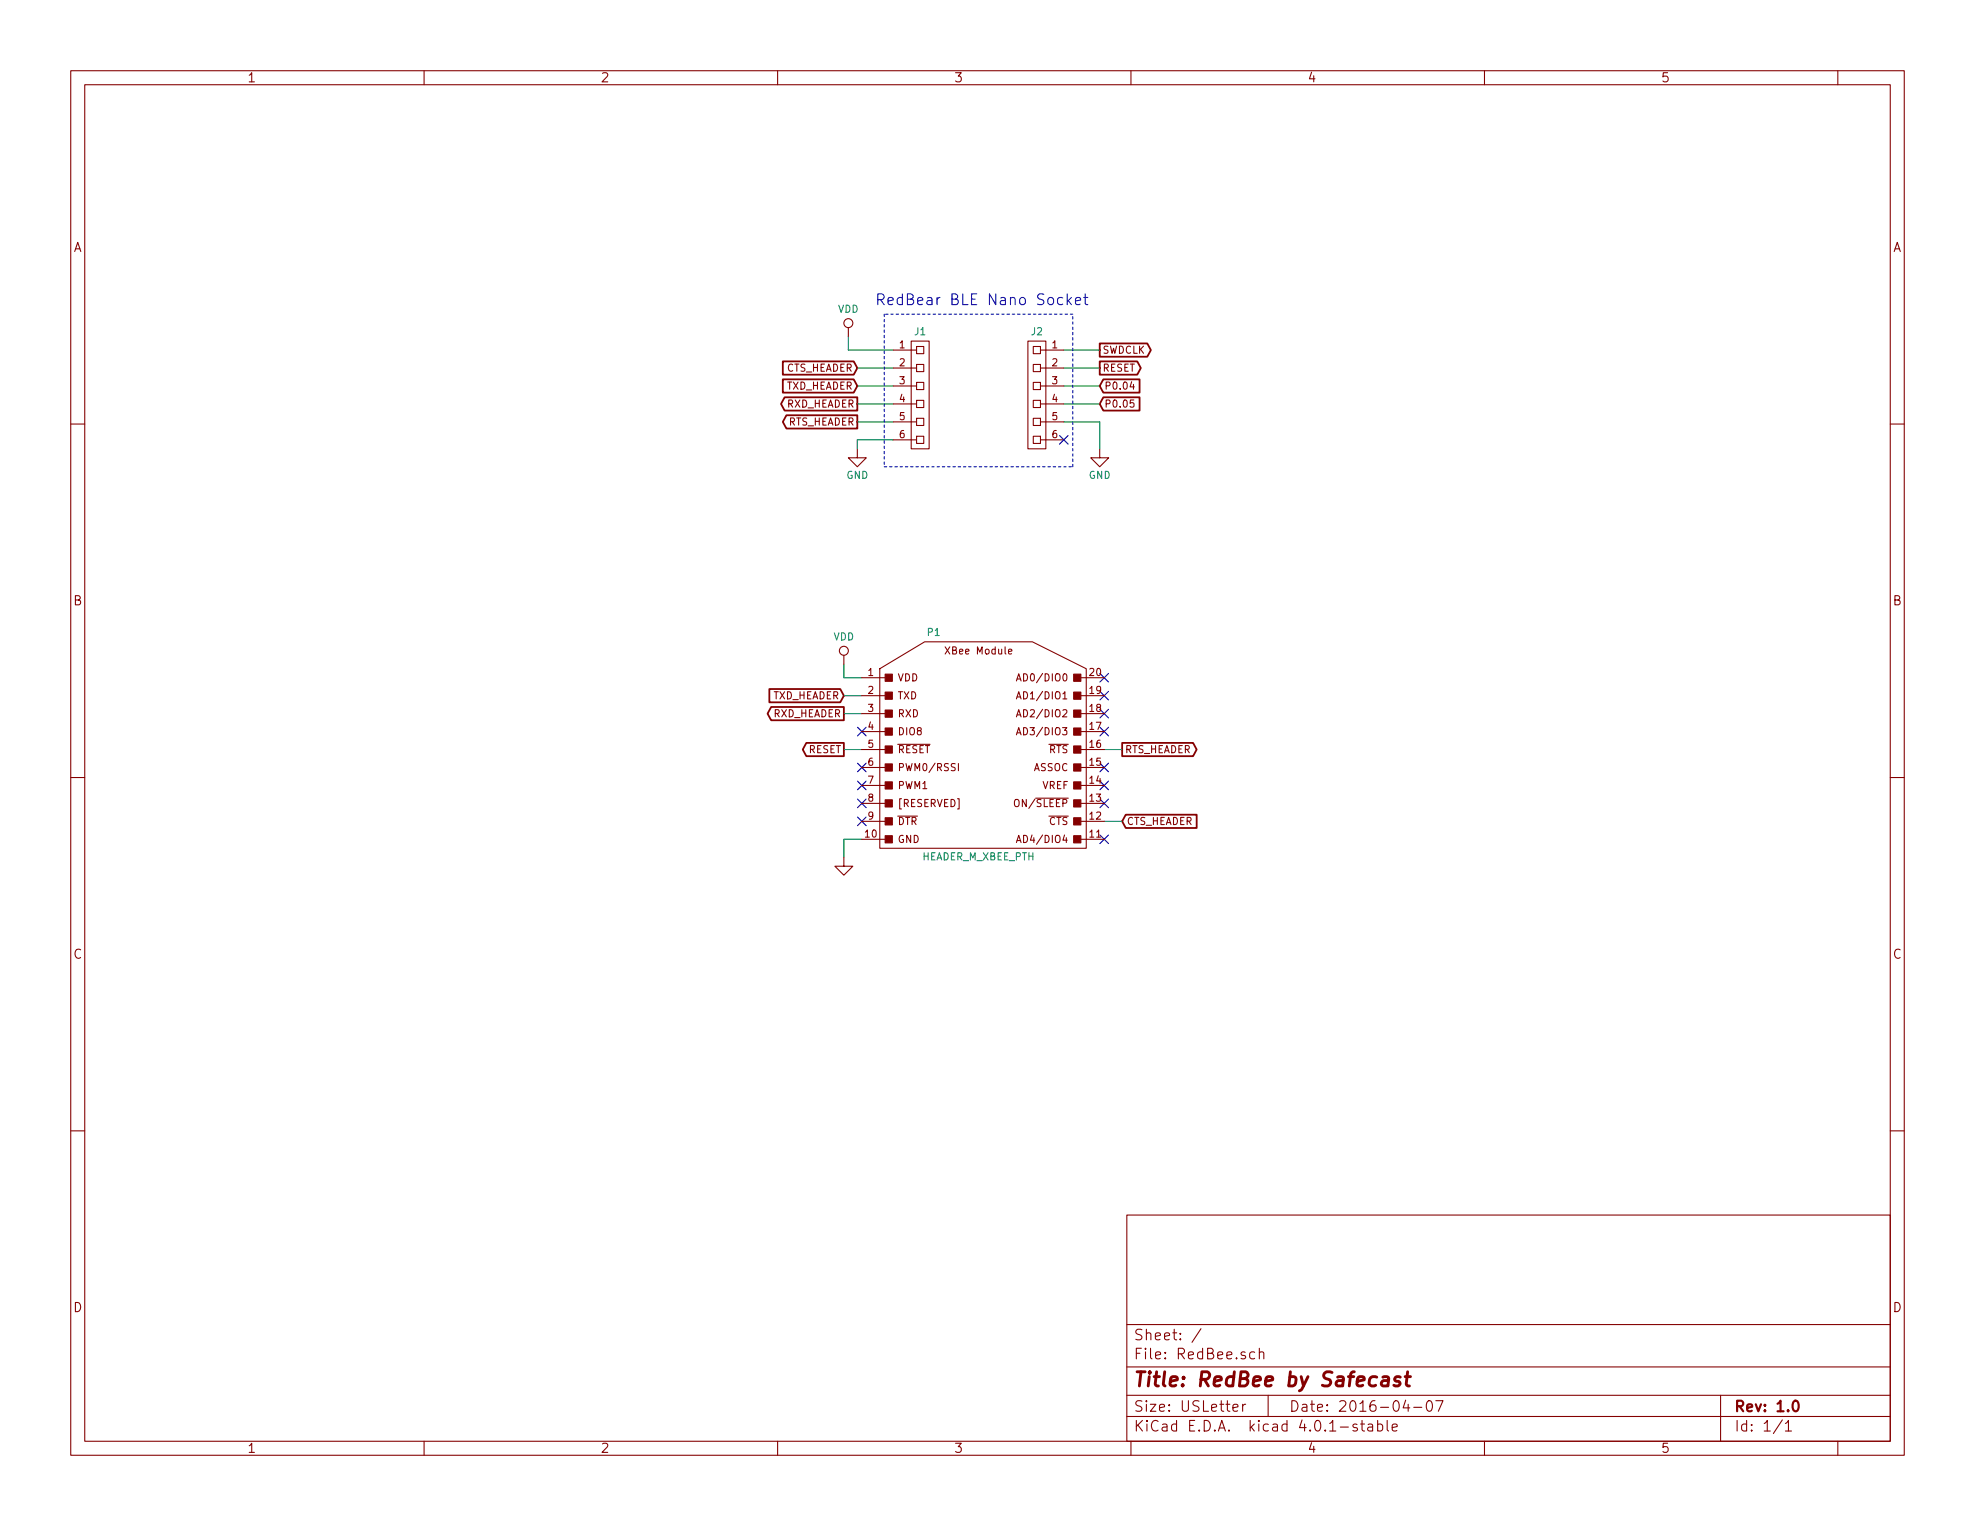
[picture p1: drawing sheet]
<svg xmlns="http://www.w3.org/2000/svg" width="279mm" height="216mm" viewBox="0 0 279 216" stroke-linecap="round" stroke-linejoin="round" font-family="sans-serif">
<g fill="none" stroke="#840000" stroke-width=".15">
<path d="M10 10h259.4v195.9h-259.4zM12 12h255.4v191.9h-255.4zM60 10v2M110 10v2M160 10v2M210 10v2M260 10v2M10 60h2M120 46.4v1.2M126.4 59.7h3.3M126.4 57.2h3.3M126.4 54.6h3.3"/>
<path d="M126.4 52.1h3.3M126.4 49.5h3.3M128.9 48.3h2.5v15.2h-2.5zM129.7 59.2h1v1h-1zM129.7 56.6h1v1.1h-1zM129.7 54.1h1v1h-1zM129.7 51.6h1v1h-1zM129.7 49h1v1h-1zM145.4 48.3h2.6v15.2h-2.6zM146.2 59.2h1v1h-1zM146.2 56.6h1v1.1h-1zM146.2 54.1h1v1h-1z"/>
<path d="M146.2 51.6h1v1h-1zM146.2 49h1v1h-1zM147.2 59.7h3.3M147.2 57.2h3.3M147.2 54.6h3.3M147.2 52.1h3.3M147.2 49.5h3.3M160.1 54l-.2 .7h.6M160.4 56.6h-.5v.5l.1-.1h.4v.5l-.2 .1-.3-.1M267.4 60h2M121.3 63.5v1.3h1.3l-1.3 1.2-1.3-1.2h1.3M126.4 62.2h3.3"/>
<path d="M129.7 61.7h1v1h-1zM146.2 61.7h1v1h-1zM147.2 62.2h3.3M155.6 63.5v1.3h1.2l-1.2 1.2-1.3-1.2h1.3M119.4 92.7v1.3M121.9 98.4h3.3M121.9 95.9h3.3M124.5 94.6l6.3-3.8h15.2l7.7 3.8v25.4h-29.2zM142.7 92.2l.5-.1-.1-.2-.3-.1-.1 .2v.5h.4M150.4 98.9h.5M152.9 98.4h3.3M152.9 95.9h3.3"/>
<path d="M10 110h2M121.9 118.7h3.3M121.9 116.2h3.3M121.9 113.7h3.3M121.9 111.1h3.3M121.9 108.6h3.3M121.9 106h3.3M121.9 103.5h3.3M121.9 101h3.3M127 115.5h2.8M127 105.3h4.6M146.5 112.9h4.6"/>
<path d="M148.4 115.5h2.7M148.4 105.3h2.7M152.9 118.7h3.3M152.9 116.2h3.3M152.9 113.7h3.3M152.9 111.1h3.3M152.9 108.6h3.3M152.9 106h3.3M152.9 103.5h3.3M152.9 101h3.3M267.4 110h2M119.4 121.3v1.3h1.2l-1.2 1.2-1.3-1.2h1.3"/>
<path d="M10 160h2M267.4 160h2M159.4 171.9h108v32h-108zM159.4 197.4h108M159.4 193.4h108M159.4 187.4h108M169.9 188l-1.3 1.9M174.4 199.2l.7-.2v-.2l-.4-.1-.3 .2 .1 .7 .2 .1 .4-.1M175.8 198.7v1M176.2 198.7l-.3 .1-.1 .2M177.5 191.3h-.4l-.3 .2 .1 .6 .2 .2 .4-.1M178.2 191.4a.38 .38 0 0 1 .6 .1v.8"/>
<path d="M178.2 190.8v1.5M179.4 197.4v3M198.9 198.1l-.4 1.1h.9M200 199.1h1.1M202 198.2a.34 .34 0 0 1 .6 .3 .77 .77 0 0 1-.5 1.2 .97 .97 0 0 1-.1-1.5zM203.1 198.2h1l-.6 1.5M243.4 197.4v6.5M60 203.9v2M110 203.9v2M159.4 200.4h108M160 203.9v2M192 201.5a.37 .37 0 0 0-.6 .2v.1a.54 .54 0 0 0 .6 .2v.2v.2l-.2 .1-.4-.1"/>
<path d="M192.5 201.5h.5M192.7 201v1.3l.2 .2h.1M193.5 201.5h.2h.4l.1 1M194.2 201.8l-.5 .1-.2 .2v.3l.2 .1 .5-.1M194.9 201.5a.48 .48 0 0 1 .6 .1l.1 .2-.1 .5a.48 .48 0 0 1-.6 .1M194.9 201v1.5M196.2 201v1.3l.2 .2M197 202l.7-.2-.1-.3h-.4l-.2 .2v.7l.2 .1 .4-.1M210 203.9v2M252.1 200.9l-1.2 1.9M252.6 201.4l.4-.4v1.5M252.6 202.5h.8"/>
<path d="M260 203.9v2"/>
<circle cx="120" cy="45.7" r=".63"/>
<circle cx="119.4" cy="92.1" r=".63"/>
</g>
<path d="M253.7 198.3a.35 .35 0 0 1 .4-.1 .35 .35 0 0 1 .3 .3 .77 .77 0 0 1-.5 1.2 .9 .9 0 0 1-.2-1.4z" fill="none" stroke="#840000" stroke-width=".3"/>
<path d="M195.6 194.8h.2h.6l.1 .2-.2 1.1M196.4 195.2l-.7 .1a.4 .4 0 0 0-.3 .4 .4 .4 0 0 0 .3 .4l.6-.1M198.1 194.8h-.5h-.2l-.1 .3 .2 .3 .5 .1 .1 .3-.2 .2-.1 .1-.6-.1M198.8 194.8h.7M199.1 194.1l-.2 1.7 .1 .2 .4 .1" fill="none" stroke="#840000" stroke-width=".41"/>
<g fill="none" stroke="#840000" stroke-width=".25">
<path d="M110.7 51.1h10.1l.5 1-.5 .9h-10.1zM110.7 53.7h10.1l.5 .9-.5 .9h-10.1zM111 56.2h10.3v1.9h-10.3l-.5-.9zM111.3 58.8h10v1.8h-10l-.6-.9zM155.6 51.1h5.3l.5 1-.5 .9h-5.3zM155.6 48.6h6.7l.5 .9-.5 1h-6.7zM156.1 53.7h5.1v1.8h-5.1l-.5-.9zM156.1 56.2h5.1v1.9h-5.1l-.5-.9zM108.8 97.5h10.1l.5 .9-.5 1h-10.1zM109.1 100h10.3v1.9h-10.3l-.5-.9zM114.1 105.1h5.3v1.9h-5.3l-.5-1zM158.7 105.1h10.1l.5 .9-.5 1h-10.1z"/>
<path d="M159.3 115.3h10v1.8h-10l-.6-.9z"/>
</g>
<g fill="none" stroke="#000084" stroke-width=".15">
<path d="M149.9 61.6l1.2 1.2M151.1 61.6l-1.2 1.2M155.6 97.8l1.2 1.2M155.6 95.3l1.2 1.2M156.8 97.8l-1.2 1.2M156.8 95.3l-1.2 1.2M121.3 102.9l1.2 1.2M121.3 108l1.2 1.2M121.3 110.5l1.2 1.2M121.3 113.1l1.2 1.2M121.3 115.6l1.2 1.2M122.5 102.9l-1.2 1.2"/>
<path d="M122.5 108l-1.2 1.2M122.5 110.5l-1.2 1.2M122.5 113.1l-1.2 1.2M122.5 115.6l-1.2 1.2M155.6 110.5l1.2 1.2M155.6 118.1l1.2 1.3M155.6 113.1l1.2 1.2M155.6 102.9l1.2 1.2M155.6 100.4l1.2 1.2M155.6 108l1.2 1.2M156.8 110.5l-1.2 1.2M156.8 118.1l-1.2 1.3"/>
<path d="M156.8 113.1l-1.2 1.2M156.8 102.9l-1.2 1.2M156.8 100.4l-1.2 1.2M156.8 108l-1.2 1.2"/>
</g>
<g fill="none" stroke="#008400" stroke-width=".15">
<path d="M120 47.6v1.9h6.4M121.3 59.7h5.1M121.3 57.2h5.1M121.3 54.6h5.1M121.3 52.1h5.1M150.5 49.5h5.1M150.5 59.7h5.1v3.8M150.5 57.2h5.1M150.5 54.6h5.1M150.5 52.1h5.1M126.4 62.2h-5.1v1.3M119.4 94v1.9h2.5"/>
<path d="M119.4 98.4h2.5M119.4 106h2.5M119.4 101h2.5M121.9 118.7h-2.5v2.6M156.2 106h2.5M156.2 116.2h2.5"/>
</g>
<path d="M125.1 44.5v21.5M151.8 44.5h-26.7M125.1 66h26.7M151.8 66v-21.5" fill="none" stroke="#0000c2" stroke-width=".15" stroke-dasharray=".3 .4"/>
<path d="M150.3 42.2a.48 .48 0 0 0-.6 0l-.1 .6a.48 .48 0 0 0 .7 .2M151 41.6v1.5M151.1 42.5l.5 .6M151.6 42.1l-.6 .6M152.1 42.6l.8-.2-.1-.2-.4-.1-.3 .2 .1 .7 .2 .1 .4-.1M153.3 42.1h.6M153.5 41.6v1.3l.1 .1 .3 .1" fill="none" stroke="#0000c2" stroke-width=".15"/>
<g fill="#840000" stroke="#840000" stroke-width=".15">
<path d="M125.2 118.2h1v1.1h-1z"/>
<path d="M125.2 115.7h1v1h-1z"/>
<path d="M125.2 113.2h1v1h-1z"/>
<path d="M125.2 110.6h1v1h-1z"/>
<path d="M125.2 108.1h1v1h-1z"/>
<path d="M125.2 105.5h1v1.1h-1z"/>
<path d="M125.2 103h1v1h-1z"/>
<path d="M125.2 100.5h1v1h-1z"/>
<path d="M125.2 97.9h1v1h-1z"/>
<path d="M125.2 95.4h1v1h-1z"/>
<path d="M151.9 118.2h1v1.1h-1z"/>
<path d="M151.9 115.7h1v1h-1z"/>
<path d="M151.9 113.2h1v1h-1z"/>
<path d="M151.9 110.6h1v1h-1z"/>
<path d="M151.9 108.1h1v1h-1z"/>
<path d="M151.9 105.5h1v1.1h-1z"/>
<path d="M151.9 103h1v1h-1z"/>
<path d="M151.9 100.5h1v1h-1z"/>
<path d="M151.9 97.9h1v1h-1z"/>
<path d="M151.9 95.4h1v1h-1z"/>
</g>
<text font-size="2.8" fill="#840000" x="160.4" y="196.2">Title: RedBee by Safecast</text>
<text font-size="2.1" fill="#0000c2" x="123.8" y="43.2">RedBear BLE Nano Socket</text>
<g font-size="2.1" fill="#840000">
<text x="160.4" y="189.6">Sheet: /</text>
<text x="160.4" y="192.3">File: RedBee.sch</text>
<text x="160.4" y="202.5">KiCad E.D.A. kicad 4.0.1-stable</text>
<text x="160.4" y="199.7">Size: USLetter</text>
<text x="182.4" y="199.7">Date: 2016-04-07</text>
<text x="245.4" y="199.7">Rev: 1.0</text>
<text x="245.4" y="202.5">Id: 1/1</text>
</g>
<g font-size="1.8" fill="#840000">
<text x="35" y="11.6">1</text>
<text x="85" y="11.6">2</text>
<text x="135" y="11.6">3</text>
<text x="185" y="11.6">4</text>
<text x="235" y="11.6">5</text>
<text x="10.4" y="35.6">A</text>
<text x="267.8" y="35.6">A</text>
<text x="10.4" y="85.6">B</text>
<text x="267.8" y="85.6">B</text>
<text x="10.4" y="135.6">C</text>
<text x="267.8" y="135.6">C</text>
<text x="10.4" y="185.6">D</text>
<text x="267.8" y="185.6">D</text>
<text x="35" y="205.5">1</text>
<text x="85" y="205.5">2</text>
<text x="135" y="205.5">3</text>
<text x="185" y="205.5">4</text>
<text x="235" y="205.5">5</text>
</g>
<g font-size="1.4" fill="#008484">
<text x="118.5" y="44.2">VDD</text>
<text x="129.4" y="47.4">J1</text>
<text x="145.9" y="47.4">J2</text>
<text x="119.7" y="67.7">GND</text>
<text x="154" y="67.7">GND</text>
<text x="131.2" y="90">P1</text>
<text x="117.9" y="90.6">VDD</text>
<text x="130.3" y="121.7">HEADER_M_XBEE_PTH</text>
</g>
<g font-size="1.4" fill="#840000">
<text x="111" y="52.6">CTS_HEADER</text>
<text x="127.3" y="49.3">1</text>
<text x="127.3" y="51.8">2</text>
<text x="148.8" y="49.3">1</text>
<text x="148.8" y="51.8">2</text>
<text x="156" y="52.6">RESET</text>
<text x="156" y="50">SWDCLK</text>
<text x="111" y="55.1">TXD_HEADER</text>
<text x="111.1" y="57.7">RXD_HEADER</text>
<text x="127.3" y="54.4">3</text>
<text x="127.3" y="56.9">4</text>
<text x="127.3" y="59.4">5</text>
<text x="148.8" y="54.4">3</text>
<text x="148.8" y="56.9">4</text>
<text x="148.8" y="59.4">5</text>
<text x="156.2" y="55.1">P0.04</text>
<text x="156.2" y="57.7">P0.05</text>
<text x="111.3" y="60.2">RTS_HEADER</text>
<text x="127.3" y="62">6</text>
<text x="148.8" y="62">6</text>
<text x="122.8" y="95.6">1</text>
<text x="134" y="92.6">XBee Module</text>
<text x="154.2" y="95.6">20</text>
<text x="109.1" y="98.9">TXD_HEADER</text>
<text x="109.2" y="101.5">RXD_HEADER</text>
<text x="122.8" y="98.2">2</text>
<text x="122.8" y="100.7">3</text>
<text x="126.9" y="96.4">VDD</text>
<text x="127" y="98.9">TXD</text>
<text x="127" y="101.5">RXD</text>
<text x="144.1" y="96.4">AD0/DIO0</text>
<text x="144.1" y="98.9">AD1/DIO1</text>
<text x="144.1" y="101.5">AD2/DIO2</text>
<text x="154.2" y="100.7">18</text>
<text x="154.2" y="98.2">19</text>
<text x="114.2" y="106.6">RESET</text>
<text x="122.8" y="103.3">4</text>
<text x="122.8" y="105.8">5</text>
<text x="126.9" y="106.6">RESET</text>
<text x="127.1" y="104">DIO8</text>
<text x="144.1" y="104">AD3/DIO3</text>
<text x="148.4" y="106.6">RTS</text>
<text x="154.2" y="105.8">16</text>
<text x="154.2" y="103.3">17</text>
<text x="159.2" y="106.6">RTS_HEADER</text>
<text x="122.8" y="108.3">6</text>
<text x="122.8" y="110.9">7</text>
<text x="122.8" y="113.4">8</text>
<text x="127.1" y="111.6">PWM1</text>
<text x="127.4" y="109.1">PWM0/RSSI</text>
<text x="146.2" y="109.1">ASSOC</text>
<text x="147.4" y="111.6">VREF</text>
<text x="154.2" y="113.4">13</text>
<text x="154.2" y="110.9">14</text>
<text x="154.2" y="108.3">15</text>
<text x="122.4" y="118.5">10</text>
<text x="122.8" y="116">9</text>
<text x="126.9" y="116.7">DTR</text>
<text x="127" y="119.3">GND</text>
<text x="127.1" y="114.2">[RESERVED]</text>
<text x="143.6" y="114.2">ON/SLEEP</text>
<text x="144.1" y="119.3">AD4/DIO4</text>
<text x="148.4" y="116.7">CTS</text>
<text x="154.2" y="118.5">11</text>
<text x="154.2" y="116">12</text>
<text x="159.4" y="116.7">CTS_HEADER</text>
</g>
</svg>
